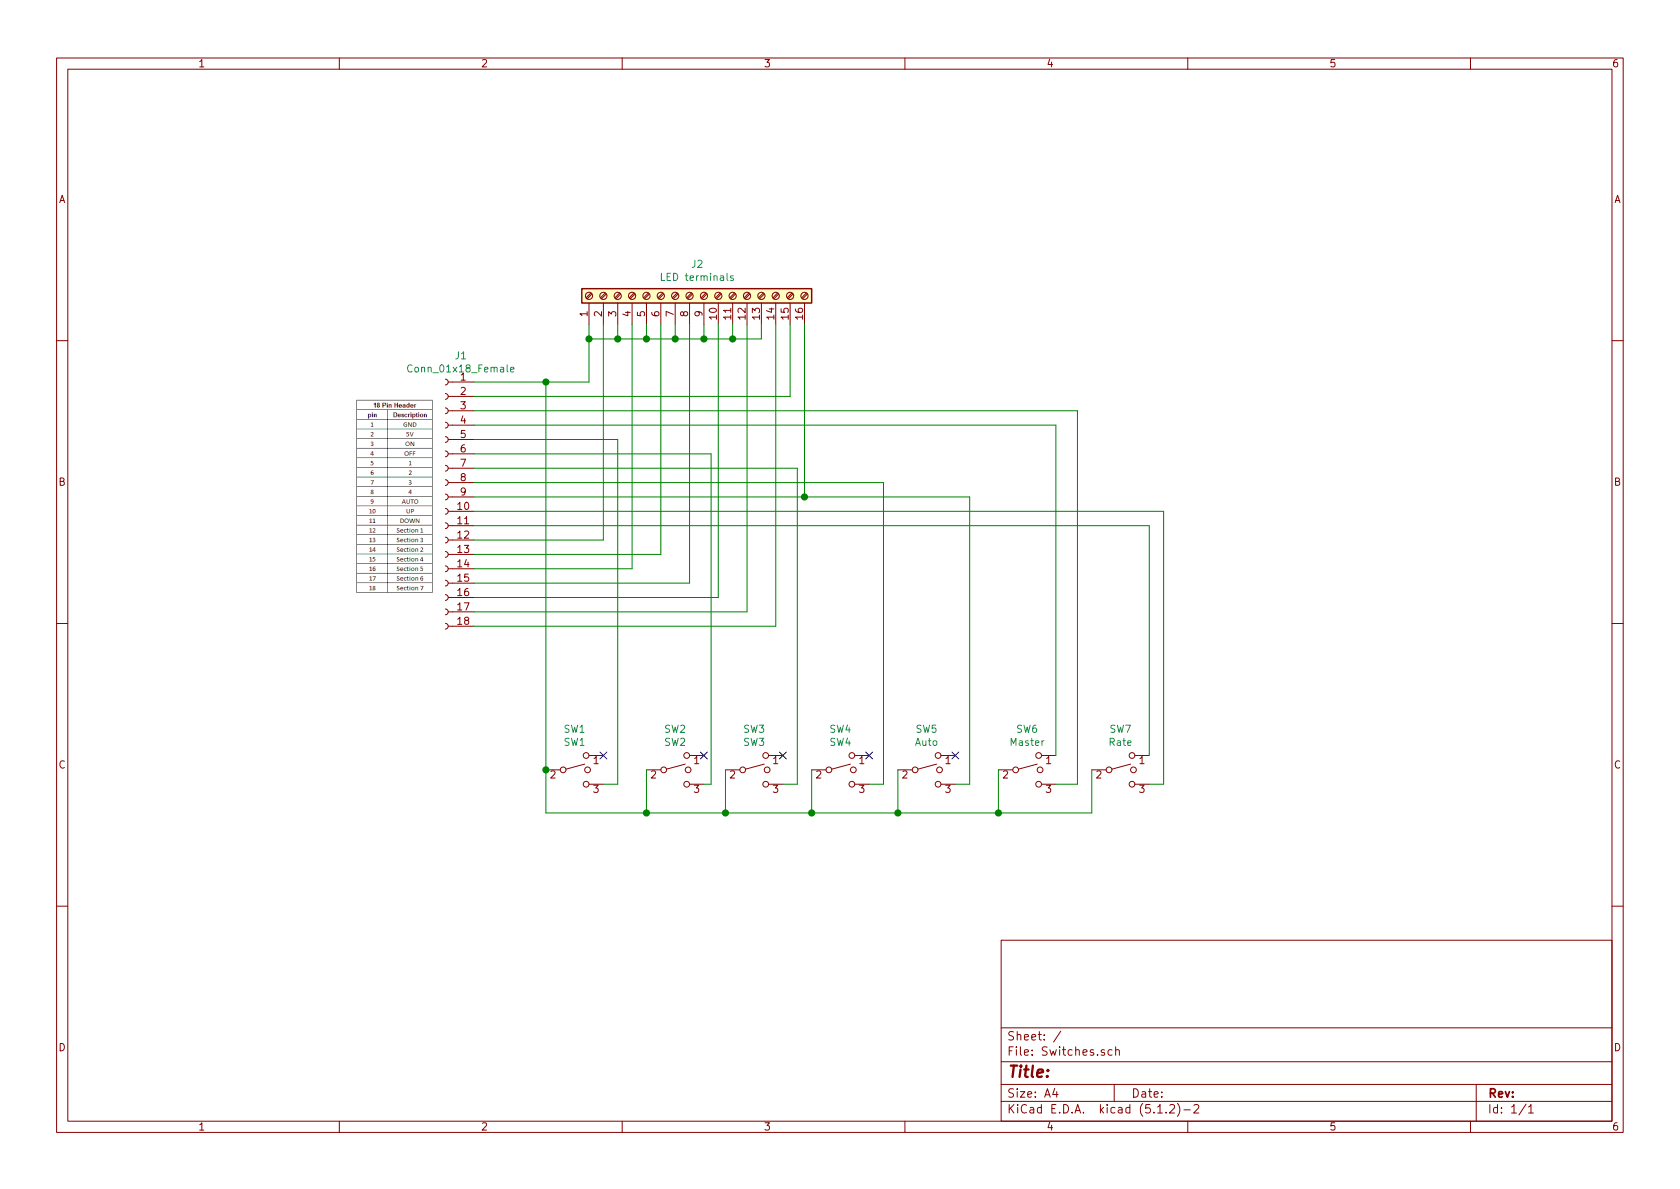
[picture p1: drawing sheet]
EESchema Schematic File Version 4
LIBS:Switches-cache
EELAYER 29 0
EELAYER END
$Descr A4 11693 8268
encoding utf-8
Sheet 1 1
Title ""
Date ""
Rev ""
Comp ""
Comment1 ""
Comment2 ""
Comment3 ""
Comment4 ""
$EndDescr
$Comp
L Switch:SW_SPDT_MSM SW6
U 1 1
P 7150 5350
F 0 "SW6" H 7150 5635 50  0000 C CNN
F 1 "Master" H 7150 5544 50  0000 C CNN
F 2 "my library:Mini_Toggle_3pin" H 7150 5350 50  0001 C CNN
F 3 "~" H 7150 5350 50  0001 C CNN
	1    7150 5350
	1    0    0    -1  
$EndComp
$Comp
L Switch:SW_SPDT_MSM SW7
U 1 1
P 7800 5350
F 0 "SW7" H 7800 5635 50  0000 C CNN
F 1 "Rate" H 7800 5544 50  0000 C CNN
F 2 "my library:Mini_Toggle_3pin" H 7800 5350 50  0001 C CNN
F 3 "~" H 7800 5350 50  0001 C CNN
	1    7800 5350
	1    0    0    -1  
$EndComp
Wire Wire Line
	7600 5650 7600 5350
Wire Wire Line
	6950 5350 6950 5650
Connection ~ 6950 5650
Wire Wire Line
	6950 5650 7600 5650
Wire Wire Line
	8100 5450 8000 5450
Wire Wire Line
	7500 5450 7350 5450
$Comp
L Connector:Screw_Terminal_01x16 J2
U 1 1
P 4800 2050
F 0 "J2" V 5017 1996 50  0000 C CNN
F 1 "LED terminals" V 4926 1996 50  0000 C CNN
F 2 "my library:Phoenix_16_pin_5mm_terminal_block" H 4800 2050 50  0001 C CNN
F 3 "~" H 4800 2050 50  0001 C CNN
	1    4800 2050
	0    -1   -1   0   
$EndComp
Wire Wire Line
	4100 2250 4100 2350
Wire Wire Line
	4100 2350 4300 2350
Wire Wire Line
	5300 2350 5300 2250
Wire Wire Line
	5100 2250 5100 2350
Connection ~ 5100 2350
Wire Wire Line
	5100 2350 5300 2350
Wire Wire Line
	4900 2250 4900 2350
Connection ~ 4900 2350
Wire Wire Line
	4900 2350 5100 2350
Wire Wire Line
	4700 2250 4700 2350
Connection ~ 4700 2350
Wire Wire Line
	4700 2350 4900 2350
Wire Wire Line
	4500 2250 4500 2350
Connection ~ 4500 2350
Wire Wire Line
	4500 2350 4700 2350
Wire Wire Line
	4300 2250 4300 2350
Connection ~ 4300 2350
Wire Wire Line
	4300 2350 4500 2350
$Comp
L Switch:SW_SPDT_MSM SW5
U 1 1
P 6450 5350
F 0 "SW5" H 6450 5635 50  0000 C CNN
F 1 "Auto" H 6450 5544 50  0000 C CNN
F 2 "my library:Mini_Toggle_3pin" H 6450 5350 50  0001 C CNN
F 3 "~" H 6450 5350 50  0001 C CNN
	1    6450 5350
	1    0    0    -1  
$EndComp
$Comp
L Switch:SW_SPDT_MSM SW4
U 1 1
P 5850 5350
F 0 "SW4" H 5850 5635 50  0000 C CNN
F 1 "SW4" H 5850 5544 50  0000 C CNN
F 2 "my library:Mini_Toggle_3pin" H 5850 5350 50  0001 C CNN
F 3 "~" H 5850 5350 50  0001 C CNN
	1    5850 5350
	1    0    0    -1  
$EndComp
$Comp
L Switch:SW_SPDT_MSM SW3
U 1 1
P 5250 5350
F 0 "SW3" H 5250 5635 50  0000 C CNN
F 1 "SW3" H 5250 5544 50  0000 C CNN
F 2 "my library:Mini_Toggle_3pin" H 5250 5350 50  0001 C CNN
F 3 "~" H 5250 5350 50  0001 C CNN
	1    5250 5350
	1    0    0    -1  
$EndComp
$Comp
L Switch:SW_SPDT_MSM SW2
U 1 1
P 4700 5350
F 0 "SW2" H 4700 5635 50  0000 C CNN
F 1 "SW2" H 4700 5544 50  0000 C CNN
F 2 "my library:Mini_Toggle_3pin" H 4700 5350 50  0001 C CNN
F 3 "~" H 4700 5350 50  0001 C CNN
	1    4700 5350
	1    0    0    -1  
$EndComp
$Comp
L Switch:SW_SPDT_MSM SW1
U 1 1
P 4000 5350
F 0 "SW1" H 4000 5635 50  0000 C CNN
F 1 "SW1" H 4000 5544 50  0000 C CNN
F 2 "my library:Mini_Toggle_3pin" H 4000 5350 50  0001 C CNN
F 3 "~" H 4000 5350 50  0001 C CNN
	1    4000 5350
	1    0    0    -1  
$EndComp
Wire Wire Line
	3800 5350 3800 5650
Wire Wire Line
	3800 5650 4500 5650
Wire Wire Line
	4500 5350 4500 5650
Connection ~ 4500 5650
Wire Wire Line
	4500 5650 5050 5650
Wire Wire Line
	4300 5450 4200 5450
Wire Wire Line
	4950 5450 4900 5450
Wire Wire Line
	5050 5350 5050 5650
Connection ~ 5050 5650
Wire Wire Line
	5050 5650 5650 5650
Wire Wire Line
	5450 5450 5550 5450
Wire Wire Line
	5650 5350 5650 5650
Connection ~ 5650 5650
Wire Wire Line
	5650 5650 6250 5650
Wire Wire Line
	6050 5450 6150 5450
Wire Wire Line
	6250 5350 6250 5650
Connection ~ 6250 5650
Wire Wire Line
	6250 5650 6950 5650
Wire Wire Line
	6650 5450 6750 5450
NoConn ~ 6650 5250
NoConn ~ 6050 5250
NoConn ~ 5450 5250
NoConn ~ 4900 5250
NoConn ~ 4200 5250
Connection ~ 4100 2350
Wire Wire Line
	3300 2850 7500 2850
Wire Wire Line
	7500 2850 7500 5450
Wire Wire Line
	3300 2950 7350 2950
Wire Wire Line
	7350 2950 7350 5250
Wire Wire Line
	3300 3050 4300 3050
Wire Wire Line
	4300 3050 4300 5450
Wire Wire Line
	3300 3150 4950 3150
Wire Wire Line
	4950 3150 4950 5450
Wire Wire Line
	3300 3250 5550 3250
Wire Wire Line
	5550 3250 5550 5450
Wire Wire Line
	3300 3350 6150 3350
Wire Wire Line
	6150 3350 6150 5450
Wire Wire Line
	6750 3450 6750 5450
Wire Wire Line
	5600 3450 6750 3450
Wire Wire Line
	3300 3550 8100 3550
Wire Wire Line
	8100 3550 8100 5450
Wire Wire Line
	3300 3650 8000 3650
Wire Wire Line
	8000 3650 8000 5250
Wire Wire Line
	4100 2350 4100 2650
$Comp
L Connector:Conn_01x18_Female J1
U 1 1
P 3100 3450
F 0 "J1" H 2992 4435 50  0000 C CNN
F 1 "Conn_01x18_Female" H 2992 4344 50  0000 C CNN
F 2 "Connector_PinHeader_2.54mm:PinHeader_1x18_P2.54mm_Vertical" H 3100 3450 50  0001 C CNN
F 3 "~" H 3100 3450 50  0001 C CNN
	1    3100 3450
	-1   0    0    -1  
$EndComp
Wire Wire Line
	3300 2650 3800 2650
Wire Wire Line
	3800 5350 3800 2650
Connection ~ 3800 5350
Connection ~ 3800 2650
Wire Wire Line
	3800 2650 4100 2650
Wire Wire Line
	3300 2750 5500 2750
Wire Wire Line
	5500 2750 5500 2250
Wire Wire Line
	5600 2250 5600 3450
Wire Wire Line
	3300 3450 5600 3450
Connection ~ 5600 3450
Wire Wire Line
	3300 3750 4200 3750
Wire Wire Line
	4200 3750 4200 2250
Wire Wire Line
	3300 3850 4600 3850
Wire Wire Line
	4600 3850 4600 2250
Wire Wire Line
	3300 3950 4400 3950
Wire Wire Line
	4400 3950 4400 2250
Wire Wire Line
	3300 4050 4800 4050
Wire Wire Line
	4800 4050 4800 2250
Wire Wire Line
	3300 4150 5000 4150
Wire Wire Line
	5000 2250 5000 4150
Wire Wire Line
	3300 4250 5200 4250
Wire Wire Line
	5200 2250 5200 4250
Wire Wire Line
	3300 4350 5400 4350
Wire Wire Line
	5400 2250 5400 4350
$EndSCHEMATC
